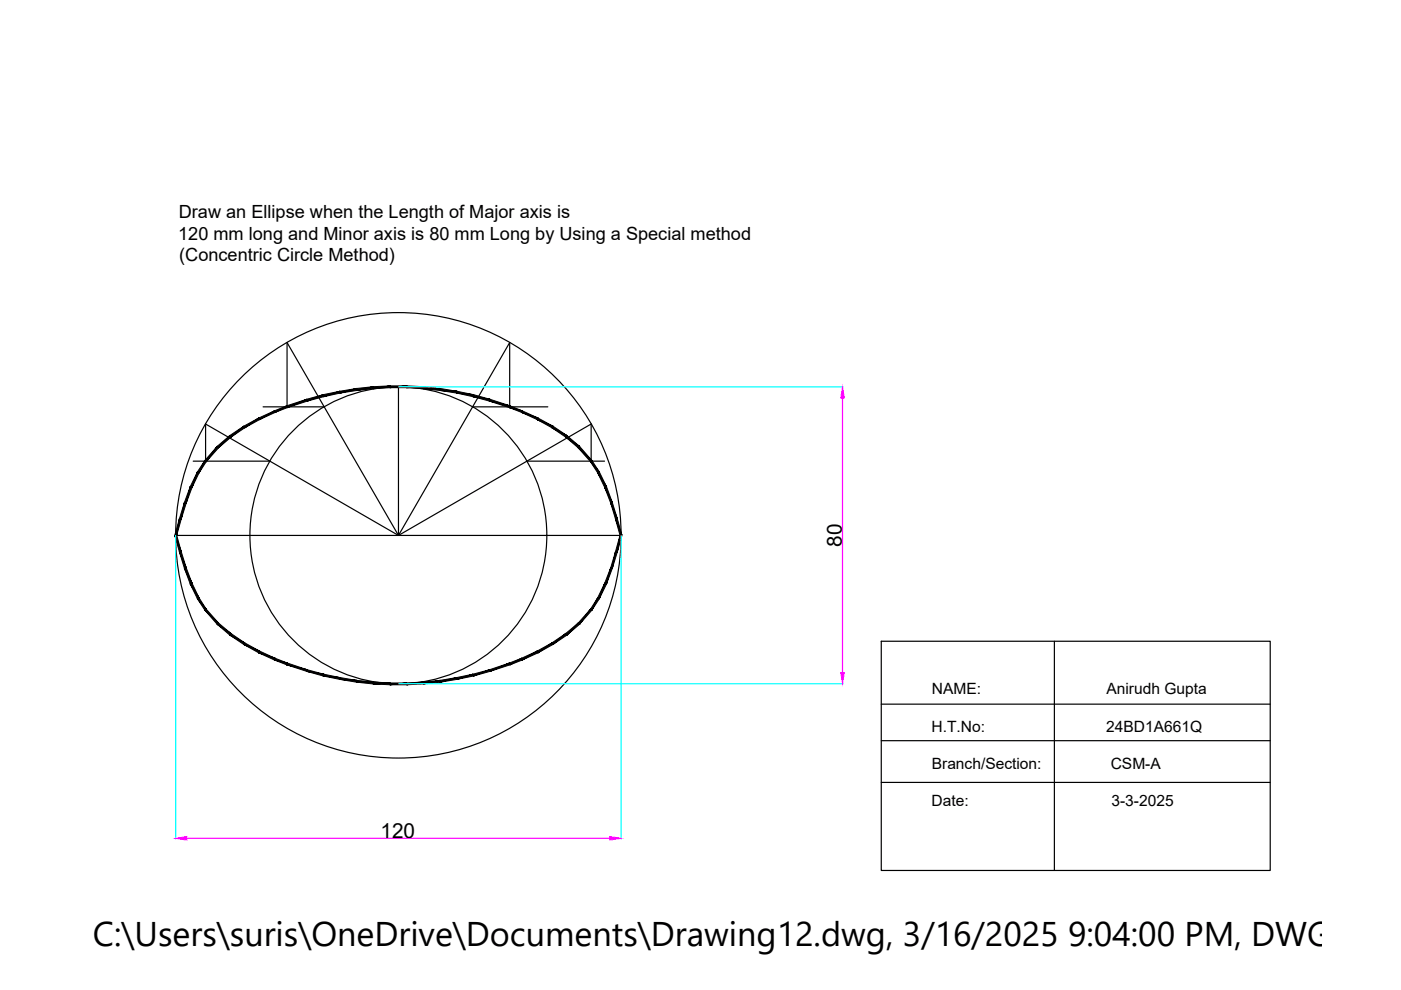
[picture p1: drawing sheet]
<svg xmlns="http://www.w3.org/2000/svg" width="297mm" height="210mm" viewBox="0 0 297 210" stroke-linecap="round" stroke-linejoin="round" font-family="sans-serif">
<!-- layer: 0 -->
<g fill="none" stroke="#000" stroke-width=".25">
<path d="M41 97.8h16.2M43.6 97.8v-7.9l40.9 23.6M55.8 86.3h12.9M60.9 86.3v-13.7l23.6 40.9 40.8-23.6v7.9M84.5 82v31.5l23.6-40.9v13.7M100.2 86.3h15.9M111.7 97.8h16.5M37.2 113.5h94.5M186.8 136h82.5v48.6h-82.5zM223.5 136v48.6M186.8 149.3h82.5M186.8 157h82.5"/>
<path d="M186.8 165.9h82.5"/>
<circle cx="84.5" cy="113.5" r="47.2"/>
<circle cx="84.5" cy="113.5" r="31.5"/>
</g>
<g fill="#000" stroke="#000" stroke-width=".21">
<path d="M38 110l-.9 3.4 .4 .2zM38 110l.4 .1-.9 3.5zM39.1 106.5l-1.1 3.5 .4 .1zM39.1 106.5l.4 .2-1.1 3.4zM40.3 103.2l-1.2 3.3 .4 .2zM40.3 103.2l.4 .2-1.2 3.3zM41.9 100.1l-1.6 3.1 .4 .2zM41.9 100.1l.3 .2-1.5 3.1zM43.4 97.6l-1.5 2.5 .3 .2zM43.4 97.6l.3 .3-1.5 2.4zM46 94.6l-2.6 3 .3 .3zM46 94.6l.3 .3-2.6 3zM46 94.6l.3 .3 2.4-2.5zM48.7 92.4l.3 .3-2.7 2.2zM48.7 92.4l.3 .3 2.7-2.3zM49 92.7l2.7-2.3 .2 .3zM51.7 90.4l.2 .3 2.9-2.1zM51.9 90.7l2.9-2.1 .2 .4zM54.8 88.6l.2 .4 3.2-1.9zM55 89l3.2-1.9 .1 .3zM58.2 87.1l.1 .3 2.5-1.4zM58.3 87.4l2.5-1.4 .1 .4zM60.8 86l.1 .4 4.2-1.7zM60.9 86.4l4.2-1.7 .1 .3zM65.1 84.7l.1 .3 3.3-1.3zM65.2 85l3.3-1.3 .2 .4zM68.5 83.7l.2 .4 3.3-1.1zM68.7 84.1l3.3-1.1 .1 .3zM72 83l.1 .3 3.5-.9zM72.1 83.3l3.5-.9v.4zM75.6 82.4v.4l3.5-.8zM75.6 82.8l3.5-.8v.4zM79.1 82v.4l3.6-.6zM79.1 82.4l3.6-.6v.4zM82.7 81.8v.4l3.6-.4zM82.7 82.2l3.6-.4-.1 .4zM86.3 81.8l-.1 .4 3.6-.2zM86.2 82.2l3.6-.2v.4zM89.8 82v.4h3.5zM89.8 82.4h3.5v.4zM93.3 82.4v.4l3.6 .2zM93.3 82.8l3.6 .2-.1 .3zM96.9 83l-.1 .3 3.6 .4zM96.8 83.3l3.6 .4-.1 .4zM100.4 83.7l-.1 .4 3.6 .6zM100.3 84.1l3.6 .6-.2 .3zM103.9 84.7l-.2 .3 4.4 1zM103.7 85l4.4 1-.1 .4zM108.1 86l-.1 .4 2.7 .7zM108 86.4l2.7 .7-.1 .3zM110.7 87.1l-.1 .3 3.5 1.2zM110.6 87.4l3.5 1.2-.2 .4zM114.1 88.6l-.2 .4 3.3 1.4zM113.9 89l3.3 1.4-.2 .3zM117.2 90.4l-.2 .3 3.2 1.7zM117 90.7l3.2 1.7-.2 .3zM120.2 92.4l-.2 .3 2.9 1.9zM120 92.7l2.9 1.9-.3 .3zM122.9 94.6l-.3 .3 2.9 2.7zM122.6 94.9l2.9 2.7-.3 .3zM125.2 97.9l1.9 2.2-1.6-2.5zM125.2 97.9l1.9 2.2-.4 .2zM126.7 100.3l1.9 2.9-1.5-3.1zM126.7 100.3l1.9 2.9-.4 .2zM128.2 103.4l1.6 3.1-1.2-3.3zM128.2 103.4l1.6 3.1-.3 .2zM129.5 106.7l1.4 3.3-1.1-3.5zM129.5 106.7l1.4 3.3-.4 .1zM130.5 110.1l1.4 3.3-1-3.4zM130.5 110.1l1.4 3.3-.4 .2z"/>
<path d="M37.1 113.6l1.3 3.4-.9-3.6zM37.1 113.6l1.3 3.4h-.4zM38 117l1.5 3.4-1.1-3.4zM38 117l1.5 3.4-.4 .1zM39.1 120.5l1.6 3.1-1.2-3.2zM39.1 120.5l1.6 3.1-.4 .2zM40.3 123.8l1.9 2.9-1.5-3.1zM40.3 123.8l1.9 2.9-.3 .2zM41.9 126.9l1.8 2.2-1.5-2.4zM41.9 126.9l1.8 2.2-.3 .3zM43.4 129.4l2.9 2.7-2.6-3zM43.4 129.4l2.9 2.7-.3 .3zM46 132.4l3 1.9-2.7-2.2zM46 132.4l3 1.9-.3 .3zM49 134.3l-.3 .3 3.2 1.7zM48.7 134.6l3.2 1.7-.2 .3zM51.9 136.3l-.2 .3 3.3 1.4zM51.7 136.6l3.3 1.4-.2 .4zM55 138l-.2 .4 3.5 1.2zM54.8 138.4l3.5 1.2-.1 .3zM58.3 139.6l-.1 .3 2.7 .7zM58.2 139.9l2.7 .7-.1 .4zM60.9 140.6l-.1 .4 4.4 1zM60.8 141l4.4 1-.1 .4zM65.2 142l-.1 .4 3.6 .5zM65.1 142.4l3.6 .5-.2 .4zM68.7 142.9l-.2 .4 3.6 .4zM68.5 143.3l3.6 .4-.1 .3zM72.1 143.7l-.1 .3 3.6 .3zM72 144l3.6 .3v.3zM75.6 144.3v.3h3.5zM75.6 144.6h3.5v.4zM79.1 144.6v.4l3.6-.2zM79.1 145l3.6-.2v.4zM82.7 144.8v.4l3.5-.4zM82.7 145.2l3.5-.4 .1 .4zM86.2 144.8l.1 .4 3.5-.6zM86.3 145.2l3.5-.6v.4zM89.8 144.6v.4l3.5-.7zM89.8 145l3.5-.7v.3zM93.3 144.3v.3l3.5-.9zM93.3 144.6l3.5-.9 .1 .3zM96.8 143.7l.1 .3 3.4-1.1zM96.9 144l3.4-1.1 .1 .4zM100.3 142.9l.1 .4 3.3-1.3zM100.4 143.3l3.3-1.3 .2 .4zM103.7 142l.2 .4 4.1-1.8zM103.9 142.4l4.1-1.8 .1 .4zM108 140.6l.1 .4 2.5-1.4zM108.1 141l2.5-1.4 .1 .3zM110.6 139.6l.1 .3 3.2-1.9zM110.7 139.9l3.2-1.9 .2 .4zM113.9 138l.2 .4 2.9-2.1zM114.1 138.4l2.9-2.1 .2 .3zM117 136.3l.2 .3 2.8-2.3zM117.2 136.6l2.8-2.3 .2 .3zM120 134.3l.2 .3 2.4-2.5zM122.6 132.1l.3 .3-2.7 2.2zM125.2 129.1l-2.6 3 .3 .3zM125.2 129.1l.3 .3-2.6 3zM126.7 126.7l-1.5 2.4 .3 .3zM126.7 126.7l.4 .2-1.6 2.5zM128.2 123.6l-1.5 3.1 .4 .2zM128.2 123.6l.4 .2-1.5 3.1zM129.5 120.4l-1.3 3.2 .4 .2zM129.5 120.4l.3 .1-1.2 3.3zM130.5 117l-1 3.4 .3 .1zM130.5 117h.4l-1.1 3.5zM131.5 113.4l-1 3.6h.4zM131.5 113.4l.4 .2-1 3.4z"/>
</g>
<path d="M84.5 82h94.3M37.2 113.6v64.3M131.7 113.6v64.3M84.5 145h94.3" fill="none" stroke="#0ff" stroke-width=".25"/>
<path d="M178.6 84.4v58.2M39.6 177.7h89.7" fill="none" stroke="#f0f" stroke-width=".25"/>
<g fill="#f0f" stroke="#f0f" stroke-width=".21">
<path d="M37.2 177.7l2.4-.3v.7z"/>
<path d="M129.3 177.4l2.4 .3-2.4 .4z"/>
<path d="M178.3 142.6h.7l-.4 2.4z"/>
<path d="M178.6 82l.4 2.4h-.7z"/>
</g>
<text font-size="7.3" x="19.7" y="200.6">C:\Users\suris\OneDrive\Documents\Drawing12.dwg, 3/16/2025 9:04:00 PM, DWG To P</text>
<g font-size="4.4">
<text x="178.5" y="115.9" transform="rotate(-90 178.5 115.9)">80</text>
<text x="80.7" y="177.6">120</text>
</g>
<g font-size="3.8">
<text x="37.9" y="46.2">Draw an Ellipse when the Length of Major axis is</text>
<text x="37.8" y="50.8">120 mm long and Minor axis is 80 mm Long by Using a Special method</text>
<text x="38" y="55.4">(Concentric Circle Method)</text>
</g>
<g font-size="3.3">
<text x="197.6" y="147.2">NAME:</text>
<text x="234.6" y="147.2">Anirudh Gupta</text>
<text x="197.5" y="155.1">H.T.No:</text>
<text x="234.5" y="155.1">24BD1A661Q</text>
<text x="197.6" y="163.1">Branch/Section:</text>
<text x="235.5" y="163.1">CSM-A</text>
<text x="197.5" y="170.9">Date:</text>
<text x="235.6" y="170.9">3-3-2025</text>
</g>
</svg>
